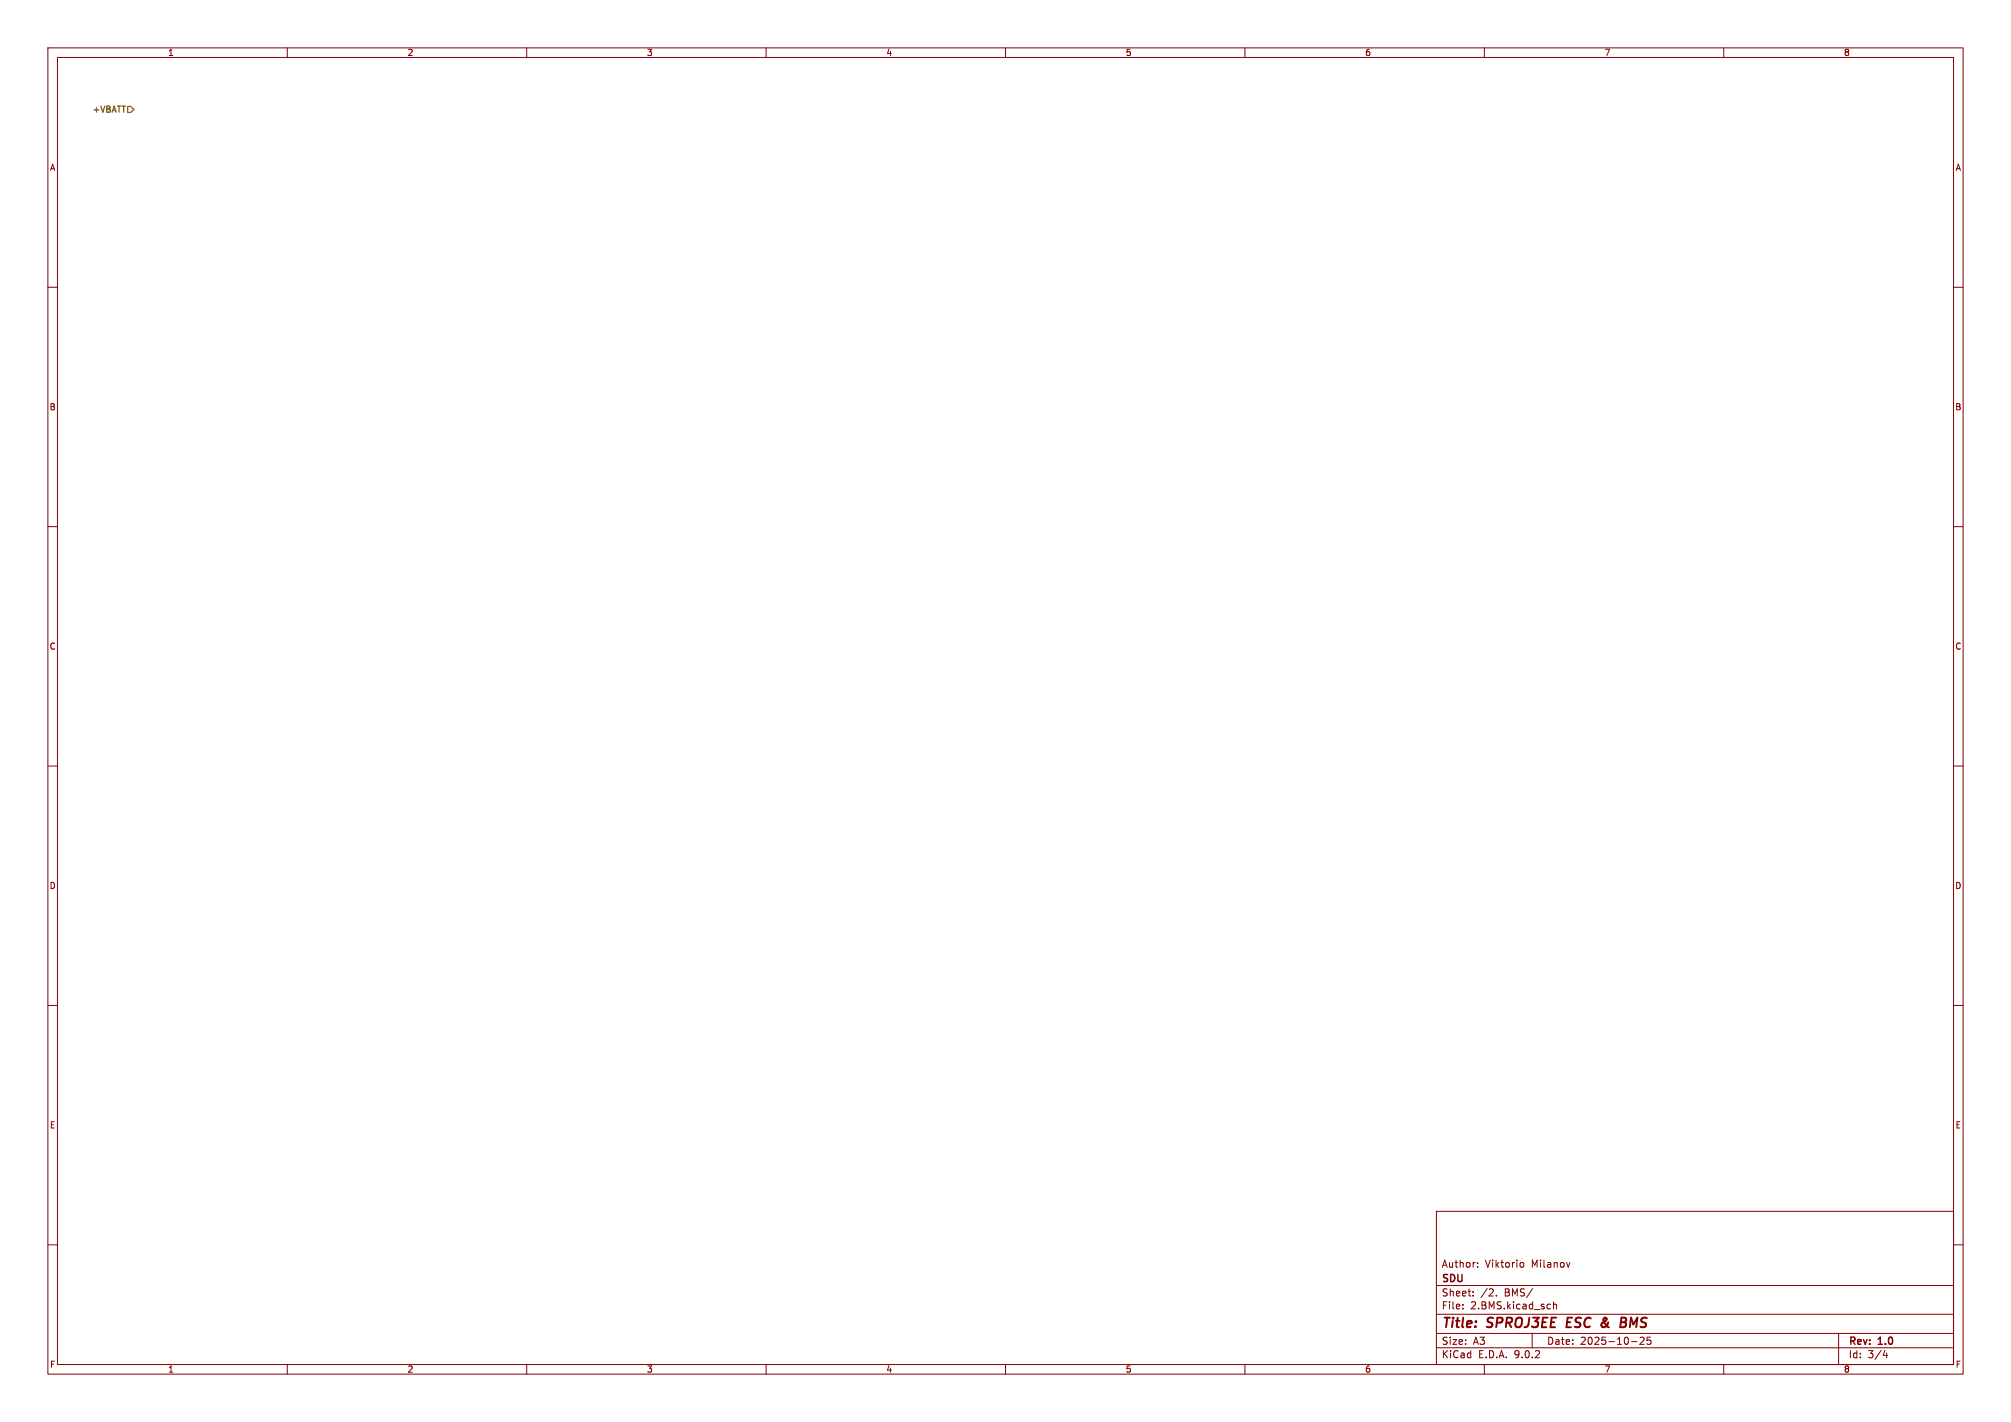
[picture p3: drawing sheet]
<svg xmlns="http://www.w3.org/2000/svg" width="420mm" height="297mm" viewBox="0 0 420 297" stroke-linecap="round" stroke-linejoin="round" font-family="sans-serif">
<g fill="none" stroke="#840000" stroke-width=".21">
<path d="M10 10h400v277h-400zM12 12h396v273h-396zM60 10v2M110 10v2M160 10v2M210 10v2M260 10v2M310 10v2M360 10v2M10 60h2M408 60h2M10 110h2"/>
<path d="M408 110h2M10 160h2M408 160h2M10 210h2M408 210h2M300 253h108v32h-108zM10 260h2M300 278.5h108M300 274.5h108M300 268.5h108M305.5 273.2v.2M305.5 272.5v.1"/>
<path d="M307.7 270.5v.2M307.7 269.8v.1M308.6 264.5v.2M308.6 263.8v.1M312.5 270.5v.2M317.7 263.7l.4 .1 .1 .2v.5l-.5 .2M320 278.5v3M324.4 271.9v1.5M324.4 272.5l.3-.1 .3 .1 .1 .9M327.9 263.7l-.4 1M342.5 279.4l.6-.1 .3 .4-1 1.1h1M344.7 279.3h-.7l-.1 .7 .3-.1h.5l.1 .2-.1 .5-.2 .2-.6-.2"/>
<path d="M384 278.5v6.5M408 260h2M60 285v2M110 285v2M160 285v2M210 285v2M260 285v2M300 281.5h108M310 285v2M340.7 280.2h1.2M360 285v2M393.7 282l-.4 1.1h.9"/>
<path d="M394 282.6v1"/>
</g>
<path d="M327.4 275.2l-.3 2h1M334.9 275.7l.6 1.1M335.4 277l-.6 .2M335.4 275.8l-.7 .5M335.5 275.3l-.3-.1-.3 .3M338.5 276.2h.7M338.6 275.2h.7l.3 .2v.4l-.4 .4M339.2 276.2l.3 .1a.58 .58 0 0 1-.4 .9h-.7" fill="none" stroke="#840000" stroke-width=".4"/>
<path d="M26.7 22.2h.6l.6 .7-.6 .6h-.6z" fill="none" stroke="#725600" stroke-width=".25"/>
<g font-size="2.8" fill="#840000">
<text x="301" y="277.9">Title:</text>
<text x="310.6" y="277.9">SPROJ3EE</text>
<text x="328" y="277.9">ESC</text>
<text x="336.1" y="277.9">&amp;</text>
<text x="340.9" y="277.9">BMS</text>
</g>
<g font-size="2.1" fill="#840000">
<text x="301" y="268.2">SDU</text>
<text x="301" y="265">Author:</text>
<text x="310.1" y="265">Viktorio</text>
<text x="319.9" y="265">Milanov</text>
<text x="301" y="273.7">File:</text>
<text x="301" y="271">Sheet:</text>
<text x="307.1" y="273.7">2.BMS.kicad_sch</text>
<text x="309.2" y="271">/2.</text>
<text x="314.2" y="271">BMS/</text>
<text x="301" y="281.1">Size:</text>
<text x="307.6" y="281.1">A3</text>
<text x="323" y="281.1">Date:</text>
<text x="330" y="281.1">2025-10-25</text>
<text x="386" y="281.3">Rev:</text>
<text x="392.4" y="281.3">1.0</text>
<text x="301" y="283.9">KiCad</text>
<text x="308.7" y="283.9">E.D.A.</text>
<text x="316.3" y="283.9">9.0.2</text>
<text x="386" y="283.9">Id:</text>
<text x="390.1" y="283.9">3/4</text>
</g>
<g font-size="1.8" fill="#840000">
<text x="35" y="11.9">1</text>
<text x="85" y="11.9">2</text>
<text x="135" y="11.9">3</text>
<text x="185" y="11.9">4</text>
<text x="235" y="11.9">5</text>
<text x="285" y="11.9">6</text>
<text x="335" y="11.9">7</text>
<text x="385" y="11.9">8</text>
<text x="10.3" y="35.9">A</text>
<text x="408.3" y="35.9">A</text>
<text x="10.3" y="85.9">B</text>
<text x="408.2" y="85.9">B</text>
<text x="10.3" y="135.9">C</text>
<text x="408.2" y="135.9">C</text>
<text x="10.3" y="185.9">D</text>
<text x="408.2" y="185.9">D</text>
<text x="10.3" y="235.9">E</text>
<text x="408.3" y="235.9">E</text>
<text x="10.3" y="285.9">F</text>
<text x="35" y="286.9">1</text>
<text x="85" y="286.9">2</text>
<text x="135" y="286.9">3</text>
<text x="185" y="286.9">4</text>
<text x="235" y="286.9">5</text>
<text x="285" y="286.9">6</text>
<text x="335" y="286.9">7</text>
<text x="385" y="286.9">8</text>
<text x="408.3" y="285.9">F</text>
</g>
<text font-size="1.8" fill="#725600" x="19" y="23.9">+VBATT</text>
</svg>
